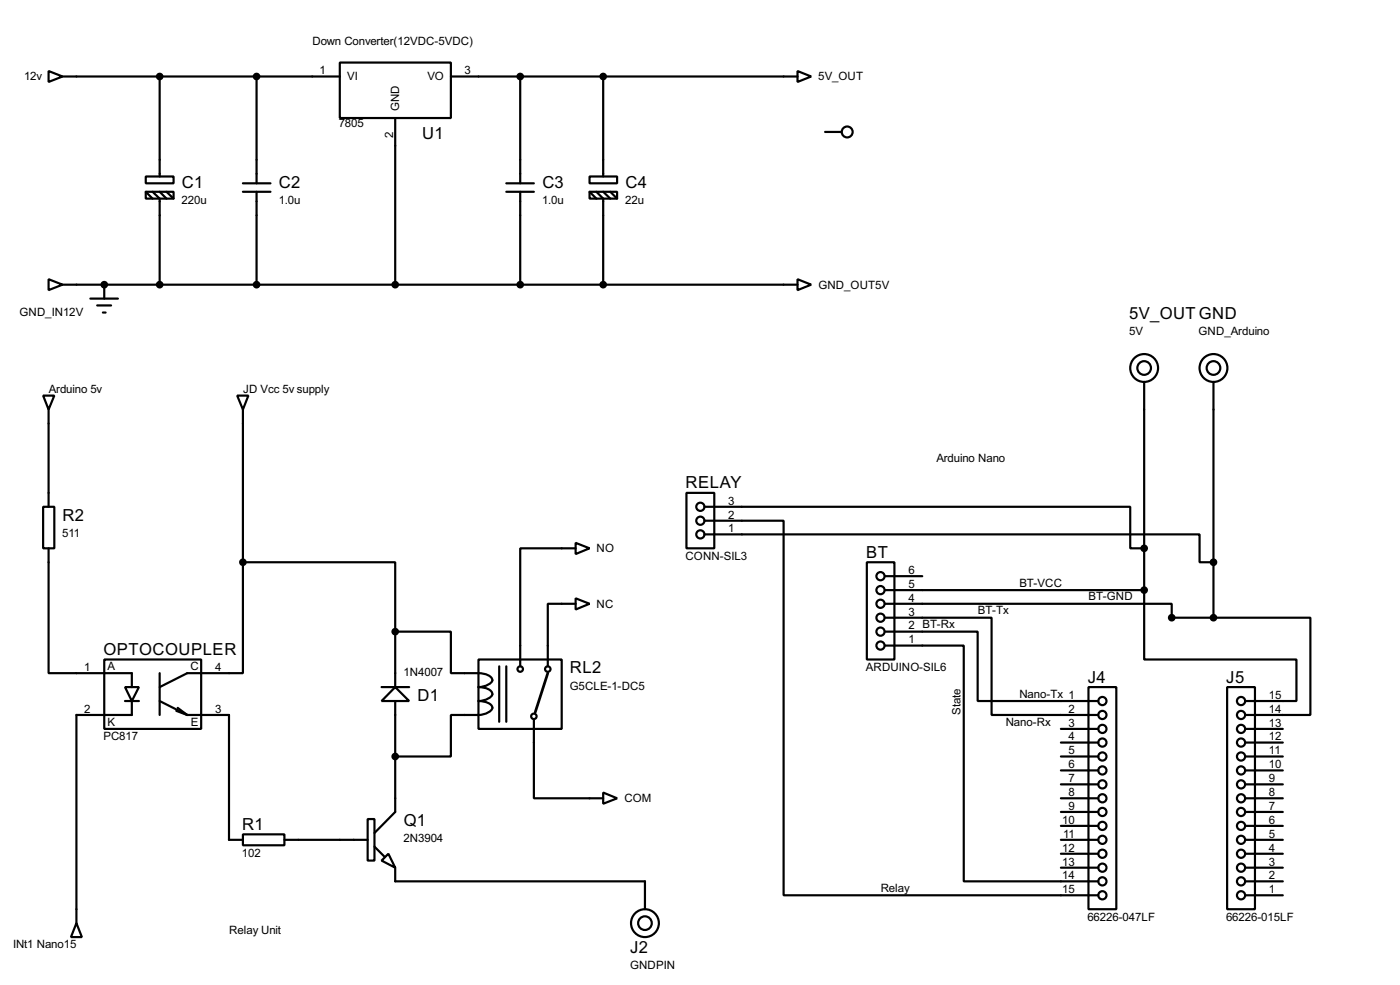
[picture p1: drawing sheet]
<svg xmlns="http://www.w3.org/2000/svg" width="256mm" height="180mm" viewBox="0 0 256 180" stroke-linecap="round" stroke-linejoin="round" font-family="sans-serif">
<g fill="none" stroke="#000" stroke-width=".4">
<path d="M8.9 13l2.6 1-2.6 1zM11.5 14h50.8M29.3 14v18.3M47 14v19.6M62.3 11.5h20.3v10.1h-20.3zM82.6 14h63.5M95.3 14v19.6M110.5 14v18.3M146.1 13l2.5 1-2.5 1zM26.7 32.3h5.1v1.3h-5.1zM26.7 35.1h5.1v1.3h-5.1zM26.7 35.1l1.3 1.3"/>
<path d="M28 35.1l1.3 1.3v15.7M29.3 35.1l1.2 1.3M30.5 35.1l1.3 1.3M44.5 35.1h5.1M44.5 33.6h5.1M47 35.1v17M72.4 21.6v30.5M92.8 35.1h5M92.8 33.6h5M95.3 35.1v17M108 32.3h5.1v1.3h-5.1zM108 35.1h5.1v1.3h-5.1z"/>
<path d="M108 35.1l1.3 1.3M109.3 35.1l1.2 1.3v15.7M110.5 35.1l1.3 1.3M111.8 35.1l1.3 1.3M151.2 24.2h3M8.9 51.1l2.6 1-2.6 1zM11.5 52.1h134.6M16.6 54.7h5M17.8 55.9h2.6M18.9 57.2h.5M19.1 52.1v2.6M146.1 51.1l2.5 1-2.5 1z"/>
<path d="M7.9 72.4h2.1l-1.1 2.6zM8.9 75v17.8M43.5 72.4h2l-1 2.6zM44.5 75v27.9M209.6 69.9v38.1M222.3 69.9v43.2M7.9 92.8h2.1v7.6h-2.1zM105.5 99.4l2.5 1-2.5 1zM125.8 90.2h5.1v10.2h-5.1zM129.1 95.3h14.5v68.6h57.6M129.1 92.8h78v7.6h2.5M129.1 97.8h90.7v5.1h2.5"/>
<path d="M8.9 100.4v22.8h15.3v2.6M44.5 102.9v20.3h-10.2l-5 2.6M44.5 102.9h27.9v12.7M72.4 115.6h10.2v7.6h2.5a8.2 8.2 0 0 1 4.3 .4 .88 .88 0 0 1 .8 .8 .88 .88 0 0 1-.8 .9l-1.1 .4-.6 .1a3.1 3.1 0 0 1 2.4 .9 .88 .88 0 0 1-.7 1.2l-1.1 .3-.6 .1a3.2 3.2 0 0 1 2.4 .9 .9 .9 0 0 1-.7 1.2 7 7 0 0 1-4.3 .5h-2.5v7.6h-10.2M72.4 115.6v10.2M105.5 109.5l2.5 1-2.5 1.1zM105.5 110.5h-5.1v11.5M105.5 100.4h-10.2v21.6M158.8 102.9h5.1v17.8h-5.1zM162.1 118.2h14.5v43.1h24.6M162.1 115.6h17v12.7h22.1M162.1 113.1h19.6v17.8h19.5"/>
<path d="M162.1 110.5h52.6v2.6h7.6M162.1 108h47.5M162.1 105.5h6.9M209.6 108v12.7h27.9v7.6h-9.4M222.3 113.1h17.8v17.8h-12M19.1 120.7h17.8v12.7h-17.8zM22.9 125.8h2.6l-1.3 2.5zM22.9 128.3h2.6M24.2 128.3v2.6h-10.2v38.1M29.3 123.2v7.7M29.3 128.3l5 2.6M32.3 130.1l2 .8"/>
<path d="M32.6 129.6l1.7 1.3M34.3 130.9h7.7v22.8h2.5M69.9 125.8h5.1M72.4 125.8l2.6 2.5h-5.1zM72.4 128.3v20.3l-3.8 3.9M87.7 120.7h15.2v12.7h-15.2zM91.5 122v10.1M92.8 122v10.1M97.8 131.6v14.5h12.7M194.4 133.4h6.8M194.4 135.9h6.8M194.4 138.5h6.8"/>
<path d="M199.4 125.8h5.1v40.6h-5.1zM224.8 125.8h5.1v40.6h-5.1zM228.1 133.4h6.9M228.1 135.9h6.9M228.1 138.5h6.9M44.5 152.7h7.6v2h-7.6zM52.1 153.7h15.3M67.4 149.9h1.2v7.6h-1.2zM68.6 155l1.8 1.8M71.2 156.3l1.2 2.5-2.5-1.3zM72.4 158.8v2.5h45.8v5.1M110.5 145.1l2.6 1-2.6 1z"/>
<path d="M194.4 153.7h6.8M194.4 141h6.8M194.4 143.6h6.8M194.4 146.1h6.8M194.4 148.6h6.8M194.4 151.2h6.8M194.4 156.3h6.8M194.4 158.8h6.8M228.1 153.7h6.9M228.1 141h6.9M228.1 143.6h6.9M228.1 146.1h6.9"/>
<path d="M228.1 148.6h6.9M228.1 151.2h6.9M228.1 156.3h6.9M228.1 158.8h6.9M14 169l1 2.5h-2zM228.1 161.3h6.9M228.1 163.9h6.9"/>
<circle cx="155.2" cy="24.2" r="1"/>
<circle cx="209.6" cy="67.4" r="2.55"/>
<circle cx="209.6" cy="67.4" r="1.25"/>
<circle cx="222.3" cy="67.4" r="2.55"/>
<circle cx="222.3" cy="67.4" r="1.25"/>
<circle cx="128.3" cy="95.3" r=".75"/>
<circle cx="128.3" cy="97.8" r=".75"/>
<circle cx="128.3" cy="92.8" r=".75"/>
<circle cx="161.3" cy="108" r=".75"/>
<circle cx="161.3" cy="118.2" r=".75"/>
<circle cx="161.3" cy="105.5" r=".75"/>
<circle cx="161.3" cy="110.5" r=".75"/>
<circle cx="161.3" cy="113.1" r=".75"/>
<circle cx="161.3" cy="115.6" r=".75"/>
<circle cx="95.3" cy="122.5" r=".5"/>
<circle cx="97.8" cy="131.1" r=".5"/>
<circle cx="100.3" cy="122.5" r=".5"/>
<circle cx="201.9" cy="128.3" r=".75"/>
<circle cx="201.9" cy="138.5" r=".75"/>
<circle cx="201.9" cy="133.4" r=".75"/>
<circle cx="201.9" cy="135.9" r=".75"/>
<circle cx="201.9" cy="130.9" r=".75"/>
<circle cx="227.3" cy="135.9" r=".75"/>
<circle cx="227.3" cy="130.9" r=".75"/>
<circle cx="227.3" cy="133.4" r=".75"/>
<circle cx="227.3" cy="138.5" r=".75"/>
<circle cx="227.3" cy="128.3" r=".75"/>
<circle cx="201.9" cy="146.1" r=".75"/>
<circle cx="201.9" cy="151.2" r=".75"/>
<circle cx="201.9" cy="153.7" r=".75"/>
<circle cx="201.9" cy="156.3" r=".75"/>
<circle cx="201.9" cy="158.8" r=".75"/>
<circle cx="201.9" cy="141" r=".75"/>
<circle cx="201.9" cy="148.6" r=".75"/>
<circle cx="201.9" cy="143.6" r=".75"/>
<circle cx="227.3" cy="141" r=".75"/>
<circle cx="227.3" cy="158.8" r=".75"/>
<circle cx="227.3" cy="156.3" r=".75"/>
<circle cx="227.3" cy="153.7" r=".75"/>
<circle cx="227.3" cy="146.1" r=".75"/>
<circle cx="227.3" cy="148.6" r=".75"/>
<circle cx="227.3" cy="151.2" r=".75"/>
<circle cx="227.3" cy="143.6" r=".75"/>
<circle cx="118.1" cy="169" r="2.55"/>
<circle cx="118.1" cy="169" r="1.25"/>
<circle cx="201.9" cy="163.9" r=".75"/>
<circle cx="201.9" cy="161.3" r=".75"/>
<circle cx="227.3" cy="163.9" r=".75"/>
<circle cx="227.3" cy="161.3" r=".75"/>
</g>
<circle cx="19.1" cy="52.1" r=".2" fill="#000"/>
<g fill="#000" stroke="#000" stroke-width=".4">
<circle cx="29.2" cy="14" r=".5"/>
<circle cx="47" cy="14" r=".5"/>
<circle cx="95.3" cy="14" r=".5"/>
<circle cx="110.5" cy="14" r=".5"/>
<circle cx="19.1" cy="52.1" r=".5"/>
<circle cx="29.2" cy="52.1" r=".5"/>
<circle cx="47" cy="52.1" r=".5"/>
<circle cx="72.4" cy="52.1" r=".5"/>
<circle cx="95.3" cy="52.1" r=".5"/>
<circle cx="110.5" cy="52.1" r=".5"/>
<circle cx="44.5" cy="102.9" r=".5"/>
<circle cx="72.4" cy="115.6" r=".5"/>
<circle cx="209.6" cy="108" r=".5"/>
<circle cx="209.6" cy="100.4" r=".5"/>
<circle cx="214.6" cy="113.1" r=".5"/>
<circle cx="222.3" cy="102.9" r=".5"/>
<circle cx="222.3" cy="113.1" r=".5"/>
<circle cx="72.4" cy="138.5" r=".5"/>
</g>
<path d="M100.4 123.2l-2.3 7.2" fill="none" stroke="#000" stroke-width=".5"/>
<g font-size="3.4">
<text x="77.4" y="25.4">U1</text>
<text x="33.3" y="34.4">C1</text>
<text x="51.1" y="34.4">C2</text>
<text x="99.4" y="34.4">C3</text>
<text x="114.6" y="34.4">C4</text>
<text x="206.9" y="58.5">5V_OUTGND</text>
<text x="125.6" y="89.4">RELAY</text>
<text x="11.5" y="95.3">R2</text>
<text x="158.7" y="102.1">BT</text>
<text x="19" y="119.9">OPTOCOUPLER</text>
<text x="104.4" y="123.3">RL2</text>
<text x="199.3" y="125">J4</text>
<text x="224.7" y="125">J5</text>
<text x="76.5" y="128.3">D1</text>
<text x="44.4" y="151.9">R1</text>
<text x="74" y="151.2">Q1</text>
<text x="115.5" y="174.5">J2</text>
</g>
<g font-size="2.4">
<text x="57.2" y="8.3">Down Converter(12VDC-5VDC)</text>
<text x="4.4" y="14.7">12v</text>
<text x="58.6" y="13.6">1</text>
<text x="63.6" y="14.7">VI</text>
<text x="78.3" y="14.7">VO</text>
<text x="85.1" y="13.6">3</text>
<text x="149.9" y="14.7">5V_OUT</text>
<text x="62.1" y="23.3">7805</text>
<text x="73.1" y="20.3" transform="rotate(-90 73.1 20.3)">GND</text>
<text x="72" y="25.3" transform="rotate(-90 72 25.3)">2</text>
<text x="33.3" y="37.3">220u</text>
<text x="51.1" y="37.3">1.0u</text>
<text x="99.3" y="37.3">1.0u</text>
<text x="114.6" y="37.3">22u</text>
<text x="149.9" y="52.8">GND_OUT5V</text>
<text x="3.6" y="57.9">GND_IN12V</text>
<text x="206.9" y="61.4">5V</text>
<text x="219.6" y="61.4">GND_Arduino</text>
<text x="8.9" y="71.9">Arduino 5v</text>
<text x="44.5" y="71.9">JD Vcc 5v supply</text>
<text x="171.5" y="84.5">Arduino Nano</text>
<text x="133.4" y="94.9">2</text>
<text x="133.4" y="92.4">3</text>
<text x="11.4" y="98.2">511</text>
<text x="109.3" y="101.1">NO</text>
<text x="133.4" y="97.4">1</text>
<text x="125.6" y="102.5">CONN-SIL3</text>
<text x="166.4" y="107.6">5</text>
<text x="166.4" y="105.1">6</text>
<text x="186.7" y="107.4">BT-VCC</text>
<text x="109.3" y="111.2">NC</text>
<text x="166.4" y="112.7">3</text>
<text x="166.4" y="110.1">4</text>
<text x="179.1" y="112.5">BT-Tx</text>
<text x="199.4" y="109.9">BT-GND</text>
<text x="166.4" y="117.8">1</text>
<text x="166.4" y="115.2">2 BT-Rx</text>
<text x="15.4" y="122.8">1</text>
<text x="19.7" y="122.7">A</text>
<text x="34.9" y="122.7">C</text>
<text x="39.4" y="122.8">4</text>
<text x="73.9" y="123.7">1N4007</text>
<text x="158.6" y="122.8">ARDUINO-SIL6</text>
<text x="15.4" y="130.5">2</text>
<text x="39.4" y="130.5">3</text>
<text x="104.4" y="126.2">G5CLE-1-DC5</text>
<text x="176" y="130.8" transform="rotate(-90 176 130.8)">State</text>
<text x="186.7" y="127.7">Nano-Tx 1</text>
<text x="195.8" y="130.5">2</text>
<text x="232.5" y="130.5">14</text>
<text x="232.5" y="127.9">15</text>
<text x="18.9" y="135.5">PC817</text>
<text x="19.7" y="132.8">K</text>
<text x="34.9" y="132.8">E</text>
<text x="184.2" y="132.8">Nano-Rx</text>
<text x="195.8" y="133">3</text>
<text x="195.8" y="135.5">4</text>
<text x="232.5" y="135.5">12</text>
<text x="232.5" y="133">13</text>
<text x="195.8" y="138.1">5</text>
<text x="195.8" y="140.6">6</text>
<text x="195.8" y="143.2">7</text>
<text x="232.5" y="143.2">9</text>
<text x="232.5" y="140.6">10</text>
<text x="232.5" y="138.1">11</text>
<text x="114.4" y="146.8">COM</text>
<text x="195.8" y="145.7">8</text>
<text x="195.8" y="148.2">9</text>
<text x="232.5" y="148.2">7</text>
<text x="232.5" y="145.7">8</text>
<text x="73.9" y="154.2">2N3904</text>
<text x="194.6" y="150.8">10</text>
<text x="194.6" y="155.9">12</text>
<text x="194.7" y="153.3">11</text>
<text x="232.5" y="155.9">4</text>
<text x="232.5" y="153.3">5</text>
<text x="232.5" y="150.8">6</text>
<text x="44.3" y="156.8">102</text>
<text x="194.6" y="158.4">13</text>
<text x="194.6" y="160.9">14</text>
<text x="232.5" y="160.9">2</text>
<text x="232.5" y="158.4">3</text>
<text x="161.3" y="163.3">Relay</text>
<text x="194.6" y="163.5">15</text>
<text x="232.5" y="163.5">1</text>
<text x="2.4" y="173.5">INt1 Nano15</text>
<text x="42" y="170.9">Relay Unit</text>
<text x="199.2" y="168.5">66226-047LF</text>
<text x="224.6" y="168.5">66226-015LF</text>
<text x="115.4" y="177.4">GNDPIN</text>
</g>
</svg>
